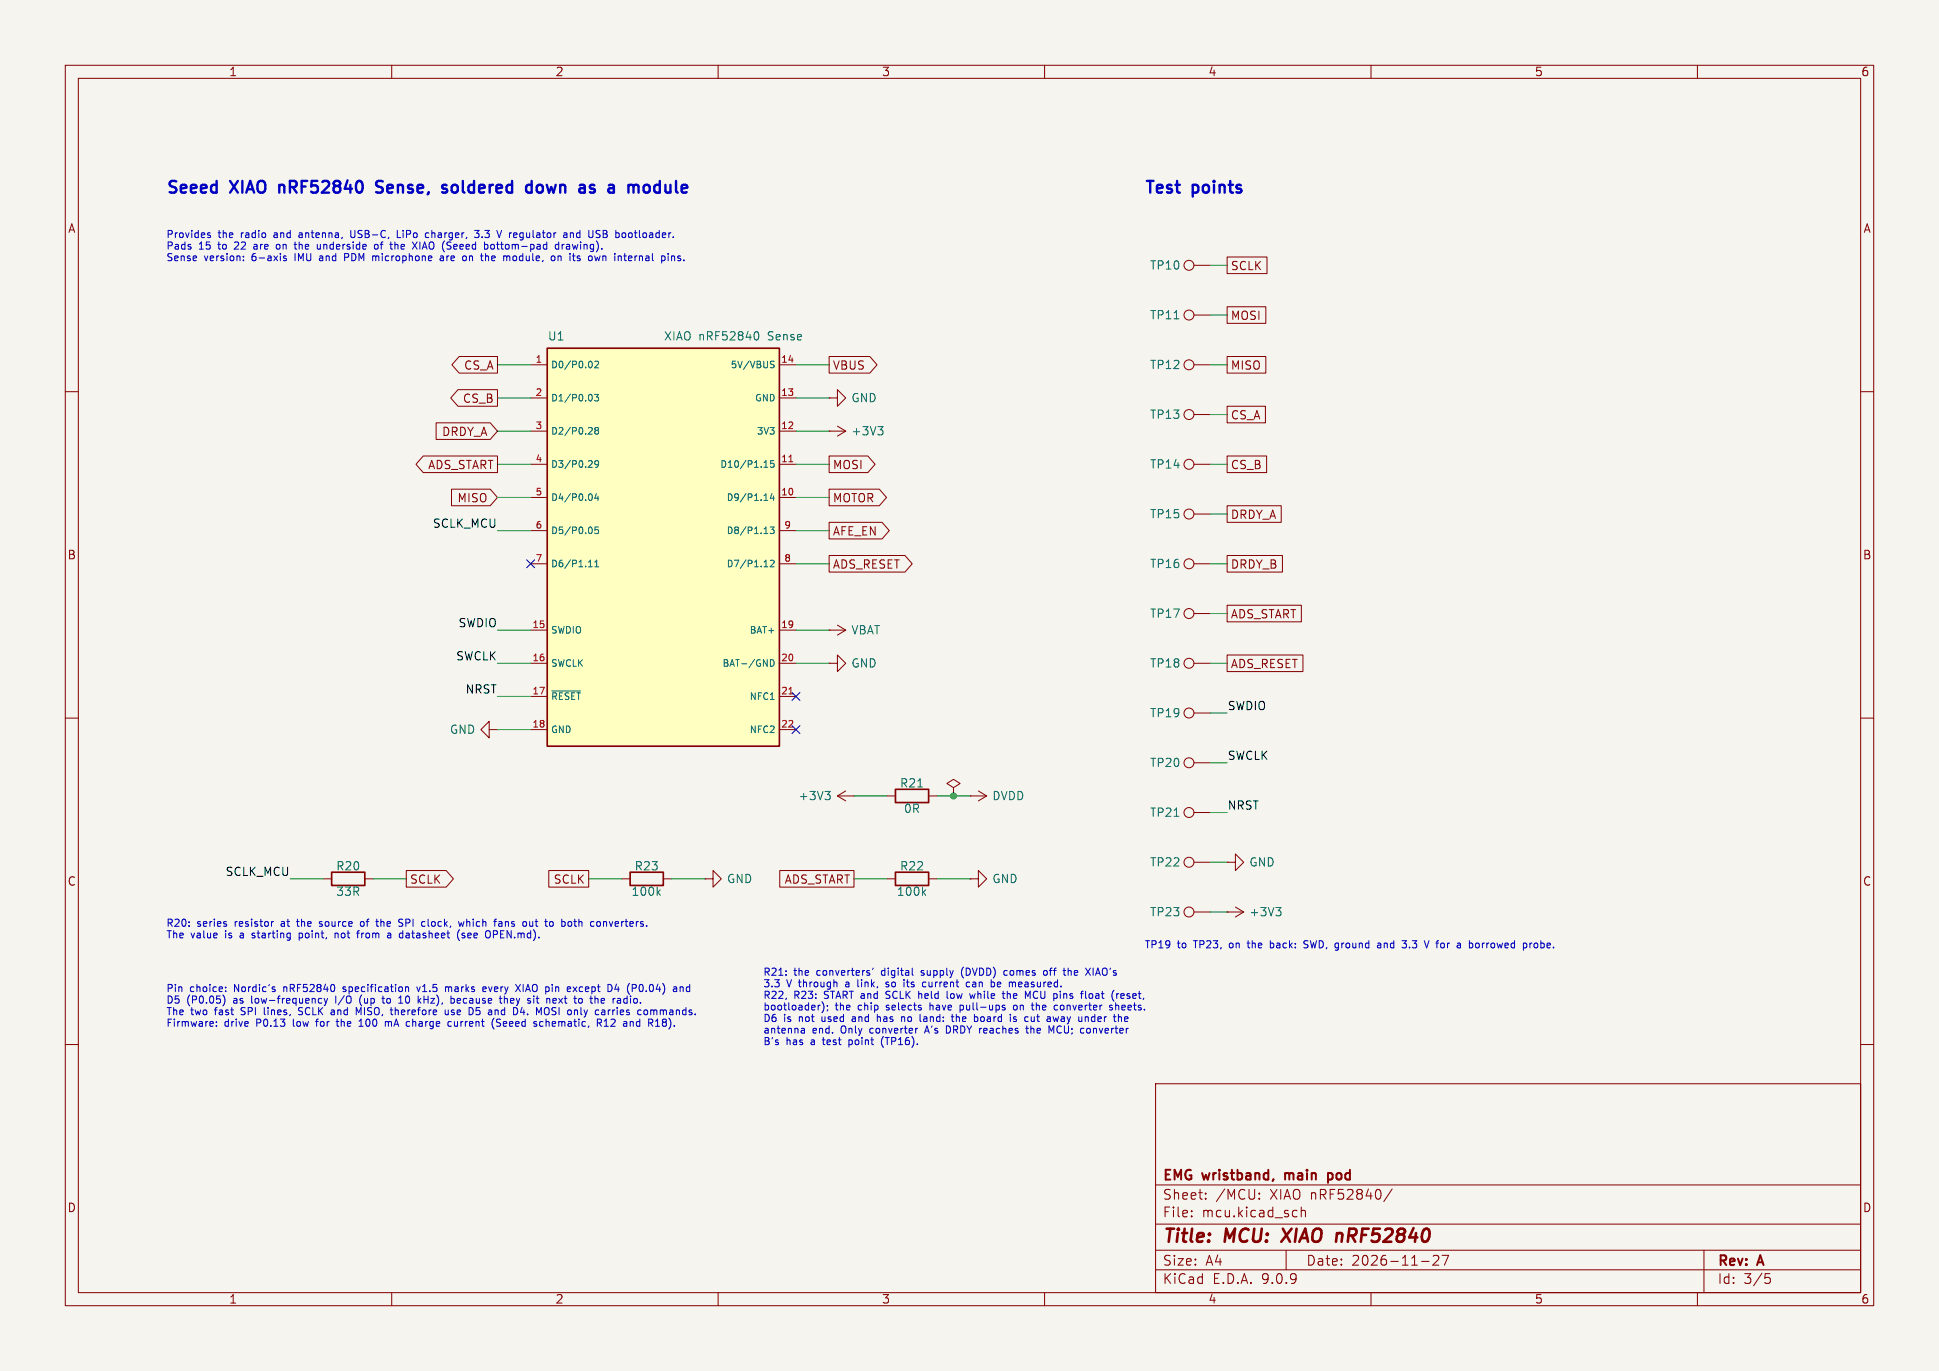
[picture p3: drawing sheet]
(kicad_sch
 (version 20250114)
 (generator "eeschema")
 (generator_version "9.0")
 (paper "A4")
 (title_block
  (title "MCU: XIAO nRF52840")
  (date "2026-11-27")
  (rev "A")
  (company "EMG wristband, main pod"))
 (lib_symbols
  (symbol "emgpod:+3V3"
   (power)
   (pin_numbers (hide yes))
   (pin_names (offset 0) (hide yes)) (exclude_from_sim no) (in_bom yes) (on_board yes)
   (property "Reference" "#PWR" (at 0 -3.81 0) (effects (font (size 1.27 1.27)) (hide yes)))
   (property "Value" "+3V3" (at 0 3.556 0) (effects (font (size 1.27 1.27))))
   (property "Footprint" "" (at 0 0 0) (effects (font (size 1.27 1.27)) (hide yes)))
   (property "Datasheet" "" (at 0 0 0) (effects (font (size 1.27 1.27)) (hide yes)))
   (property "Description" "Power symbol creates a global label with name \"+3V3\"" (at 0 0 0) (effects (font (size 1.27 1.27)) (hide yes)))
   (symbol "+3V3_0_1"
    (polyline (pts (xy -0.762 1.27) (xy 0 2.54)) (stroke (width 0) (type default)) (fill (type none)))
    (polyline (pts (xy 0 2.54) (xy 0.762 1.27)) (stroke (width 0) (type default)) (fill (type none)))
    (polyline (pts (xy 0 0) (xy 0 2.54)) (stroke (width 0) (type default)) (fill (type none))))
   (symbol "+3V3_1_1"
    (pin power_in line (at 0 0 90) (length 0) (name "~" (effects (font (size 1.27 1.27)))) (number "1" (effects (font (size 1.27 1.27))))))
   (embedded_fonts no))
  (symbol "emgpod:DVDD"
   (power)
   (pin_numbers (hide yes))
   (pin_names (offset 0) (hide yes)) (exclude_from_sim no) (in_bom yes) (on_board yes)
   (property "Reference" "#PWR" (at 0 -3.81 0) (effects (font (size 1.27 1.27)) (hide yes)))
   (property "Value" "DVDD" (at 0 3.556 0) (effects (font (size 1.27 1.27))))
   (property "Footprint" "" (at 0 0 0) (effects (font (size 1.27 1.27)) (hide yes)))
   (property "Datasheet" "" (at 0 0 0) (effects (font (size 1.27 1.27)) (hide yes)))
   (property "Description" "Power symbol creates a global label with name \"DVDD\"" (at 0 0 0) (effects (font (size 1.27 1.27)) (hide yes)))
   (symbol "DVDD_0_1"
    (polyline (pts (xy -0.762 1.27) (xy 0 2.54)) (stroke (width 0) (type default)) (fill (type none)))
    (polyline (pts (xy 0 2.54) (xy 0.762 1.27)) (stroke (width 0) (type default)) (fill (type none)))
    (polyline (pts (xy 0 0) (xy 0 2.54)) (stroke (width 0) (type default)) (fill (type none))))
   (symbol "DVDD_1_1"
    (pin power_in line (at 0 0 90) (length 0) (name "~" (effects (font (size 1.27 1.27)))) (number "1" (effects (font (size 1.27 1.27))))))
   (embedded_fonts no))
  (symbol "emgpod:GND"
   (power)
   (pin_numbers (hide yes))
   (pin_names (offset 0) (hide yes)) (exclude_from_sim no) (in_bom yes) (on_board yes)
   (property "Reference" "#PWR" (at 0 -6.35 0) (effects (font (size 1.27 1.27)) (hide yes)))
   (property "Value" "GND" (at 0 -3.81 0) (effects (font (size 1.27 1.27))))
   (property "Footprint" "" (at 0 0 0) (effects (font (size 1.27 1.27)) (hide yes)))
   (property "Datasheet" "" (at 0 0 0) (effects (font (size 1.27 1.27)) (hide yes)))
   (property "Description" "Power symbol creates a global label with name \"GND\" , ground" (at 0 0 0) (effects (font (size 1.27 1.27)) (hide yes)))
   (symbol "GND_0_1"
    (polyline (pts (xy 0 0) (xy 0 -1.27) (xy 1.27 -1.27) (xy 0 -2.54) (xy -1.27 -1.27) (xy 0 -1.27)) (stroke (width 0) (type default)) (fill (type none))))
   (symbol "GND_1_1"
    (pin power_in line (at 0 0 270) (length 0) (name "~" (effects (font (size 1.27 1.27)))) (number "1" (effects (font (size 1.27 1.27))))))
   (embedded_fonts no))
  (symbol "emgpod:PWR_FLAG"
   (power)
   (pin_numbers (hide yes))
   (pin_names (offset 0) (hide yes)) (exclude_from_sim no) (in_bom yes) (on_board yes)
   (property "Reference" "#FLG" (at 0 1.905 0) (effects (font (size 1.27 1.27)) (hide yes)))
   (property "Value" "PWR_FLAG" (at 0 3.81 0) (effects (font (size 1.27 1.27))))
   (property "Footprint" "" (at 0 0 0) (effects (font (size 1.27 1.27)) (hide yes)))
   (property "Datasheet" "~" (at 0 0 0) (effects (font (size 1.27 1.27)) (hide yes)))
   (property "Description" "Special symbol for telling ERC where power comes from" (at 0 0 0) (effects (font (size 1.27 1.27)) (hide yes)))
   (symbol "PWR_FLAG_0_0"
    (pin power_out line (at 0 0 90) (length 0) (name "~" (effects (font (size 1.27 1.27)))) (number "1" (effects (font (size 1.27 1.27))))))
   (symbol "PWR_FLAG_0_1"
    (polyline (pts (xy 0 0) (xy 0 1.27) (xy -1.016 1.905) (xy 0 2.54) (xy 1.016 1.905) (xy 0 1.27)) (stroke (width 0) (type default)) (fill (type none))))
   (embedded_fonts no))
  (symbol "emgpod:R"
   (pin_numbers (hide yes))
   (pin_names (offset 0)) (exclude_from_sim no) (in_bom yes) (on_board yes)
   (property "Reference" "R" (at 2.032 0 90) (effects (font (size 1.27 1.27))))
   (property "Value" "R" (at 0 0 90) (effects (font (size 1.27 1.27))))
   (property "Footprint" "" (at -1.778 0 90) (effects (font (size 1.27 1.27)) (hide yes)))
   (property "Datasheet" "~" (at 0 0 0) (effects (font (size 1.27 1.27)) (hide yes)))
   (property "Description" "Resistor" (at 0 0 0) (effects (font (size 1.27 1.27)) (hide yes)))
   (symbol "R_0_1"
    (rectangle (start -1.016 -2.54) (end 1.016 2.54) (stroke (width 0.254) (type default)) (fill (type none))))
   (symbol "R_1_1"
    (pin passive line (at 0 3.81 270) (length 1.27) (name "~" (effects (font (size 1.27 1.27)))) (number "1" (effects (font (size 1.27 1.27)))))
    (pin passive line (at 0 -3.81 90) (length 1.27) (name "~" (effects (font (size 1.27 1.27)))) (number "2" (effects (font (size 1.27 1.27))))))
   (embedded_fonts no))
  (symbol "emgpod:TestPoint"
   (pin_numbers (hide yes))
   (pin_names (offset 0.762) (hide yes)) (exclude_from_sim no) (in_bom yes) (on_board yes)
   (property "Reference" "TP" (at 0 6.858 0) (effects (font (size 1.27 1.27))))
   (property "Value" "TestPoint" (at 0 5.08 0) (effects (font (size 1.27 1.27))))
   (property "Footprint" "" (at 5.08 0 0) (effects (font (size 1.27 1.27)) (hide yes)))
   (property "Datasheet" "~" (at 5.08 0 0) (effects (font (size 1.27 1.27)) (hide yes)))
   (property "Description" "test point" (at 0 0 0) (effects (font (size 1.27 1.27)) (hide yes)))
   (symbol "TestPoint_0_1"
    (circle (center 0 3.302) (radius 0.762) (stroke (width 0) (type default)) (fill (type none))))
   (symbol "TestPoint_1_1"
    (pin passive line (at 0 0 90) (length 2.54) (name "1" (effects (font (size 1.27 1.27)))) (number "1" (effects (font (size 1.27 1.27))))))
   (embedded_fonts no))
  (symbol "emgpod:VBAT"
   (power)
   (pin_numbers (hide yes))
   (pin_names (offset 0) (hide yes)) (exclude_from_sim no) (in_bom yes) (on_board yes)
   (property "Reference" "#PWR" (at 0 -3.81 0) (effects (font (size 1.27 1.27)) (hide yes)))
   (property "Value" "VBAT" (at 0 3.556 0) (effects (font (size 1.27 1.27))))
   (property "Footprint" "" (at 0 0 0) (effects (font (size 1.27 1.27)) (hide yes)))
   (property "Datasheet" "" (at 0 0 0) (effects (font (size 1.27 1.27)) (hide yes)))
   (property "Description" "Power symbol creates a global label with name \"VBAT\"" (at 0 0 0) (effects (font (size 1.27 1.27)) (hide yes)))
   (symbol "VBAT_0_1"
    (polyline (pts (xy -0.762 1.27) (xy 0 2.54)) (stroke (width 0) (type default)) (fill (type none)))
    (polyline (pts (xy 0 2.54) (xy 0.762 1.27)) (stroke (width 0) (type default)) (fill (type none)))
    (polyline (pts (xy 0 0) (xy 0 2.54)) (stroke (width 0) (type default)) (fill (type none))))
   (symbol "VBAT_1_1"
    (pin power_in line (at 0 0 90) (length 0) (name "~" (effects (font (size 1.27 1.27)))) (number "1" (effects (font (size 1.27 1.27))))))
   (embedded_fonts no))
  (symbol "emgpod:XIAO_nRF52840_SMD" (exclude_from_sim no) (in_bom yes) (on_board yes)
   (property "Reference" "U" (at -17.78 31.75 0) (effects (font (size 1.27 1.27)) (justify left bottom)))
   (property "Value" "XIAO_nRF52840_SMD" (at -17.78 -31.75 0) (effects (font (size 1.27 1.27)) (justify left top)))
   (property "Footprint" "emgpod:XIAO-nRF52840-SMD-pod" (at 0 0 0) (effects (font (size 1.27 1.27)) (hide yes)))
   (property "Datasheet" "https://wiki.seeedstudio.com/XIAO_BLE/" (at 0 0 0) (effects (font (size 1.27 1.27)) (hide yes)))
   (property "Description" "Seeed XIAO nRF52840 soldered down as a module; pads 15-22 are on its underside." (at 0 0 0) (effects (font (size 1.27 1.27)) (hide yes)))
   (symbol "XIAO_nRF52840_SMD_0_1"
    (rectangle (start -17.78 30.48) (end 17.78 -30.48) (stroke (width 0.254) (type default)) (fill (type background))))
   (symbol "XIAO_nRF52840_SMD_1_1"
    (pin bidirectional line (at -20.32 27.94 0) (length 2.54) (name "D0/P0.02" (effects (font (size 1.016 1.016)))) (number "1" (effects (font (size 1.016 1.016)))))
    (pin bidirectional line (at -20.32 22.86 0) (length 2.54) (name "D1/P0.03" (effects (font (size 1.016 1.016)))) (number "2" (effects (font (size 1.016 1.016)))))
    (pin bidirectional line (at -20.32 17.78 0) (length 2.54) (name "D2/P0.28" (effects (font (size 1.016 1.016)))) (number "3" (effects (font (size 1.016 1.016)))))
    (pin bidirectional line (at -20.32 12.7 0) (length 2.54) (name "D3/P0.29" (effects (font (size 1.016 1.016)))) (number "4" (effects (font (size 1.016 1.016)))))
    (pin bidirectional line (at -20.32 7.62 0) (length 2.54) (name "D4/P0.04" (effects (font (size 1.016 1.016)))) (number "5" (effects (font (size 1.016 1.016)))))
    (pin bidirectional line (at -20.32 2.54 0) (length 2.54) (name "D5/P0.05" (effects (font (size 1.016 1.016)))) (number "6" (effects (font (size 1.016 1.016)))))
    (pin bidirectional line (at -20.32 -2.54 0) (length 2.54) (name "D6/P1.11" (effects (font (size 1.016 1.016)))) (number "7" (effects (font (size 1.016 1.016)))))
    (pin passive line (at -20.32 -12.7 0) (length 2.54) (name "SWDIO" (effects (font (size 1.016 1.016)))) (number "15" (effects (font (size 1.016 1.016)))))
    (pin passive line (at -20.32 -17.78 0) (length 2.54) (name "SWCLK" (effects (font (size 1.016 1.016)))) (number "16" (effects (font (size 1.016 1.016)))))
    (pin passive line (at -20.32 -22.86 0) (length 2.54) (name "~{RESET}" (effects (font (size 1.016 1.016)))) (number "17" (effects (font (size 1.016 1.016)))))
    (pin passive line (at -20.32 -27.94 0) (length 2.54) (name "GND" (effects (font (size 1.016 1.016)))) (number "18" (effects (font (size 1.016 1.016)))))
    (pin passive line (at 20.32 27.94 180) (length 2.54) (name "5V/VBUS" (effects (font (size 1.016 1.016)))) (number "14" (effects (font (size 1.016 1.016)))))
    (pin power_in line (at 20.32 22.86 180) (length 2.54) (name "GND" (effects (font (size 1.016 1.016)))) (number "13" (effects (font (size 1.016 1.016)))))
    (pin power_out line (at 20.32 17.78 180) (length 2.54) (name "3V3" (effects (font (size 1.016 1.016)))) (number "12" (effects (font (size 1.016 1.016)))))
    (pin bidirectional line (at 20.32 12.7 180) (length 2.54) (name "D10/P1.15" (effects (font (size 1.016 1.016)))) (number "11" (effects (font (size 1.016 1.016)))))
    (pin bidirectional line (at 20.32 7.62 180) (length 2.54) (name "D9/P1.14" (effects (font (size 1.016 1.016)))) (number "10" (effects (font (size 1.016 1.016)))))
    (pin bidirectional line (at 20.32 2.54 180) (length 2.54) (name "D8/P1.13" (effects (font (size 1.016 1.016)))) (number "9" (effects (font (size 1.016 1.016)))))
    (pin bidirectional line (at 20.32 -2.54 180) (length 2.54) (name "D7/P1.12" (effects (font (size 1.016 1.016)))) (number "8" (effects (font (size 1.016 1.016)))))
    (pin passive line (at 20.32 -12.7 180) (length 2.54) (name "BAT+" (effects (font (size 1.016 1.016)))) (number "19" (effects (font (size 1.016 1.016)))))
    (pin passive line (at 20.32 -17.78 180) (length 2.54) (name "BAT-/GND" (effects (font (size 1.016 1.016)))) (number "20" (effects (font (size 1.016 1.016)))))
    (pin passive line (at 20.32 -22.86 180) (length 2.54) (name "NFC1" (effects (font (size 1.016 1.016)))) (number "21" (effects (font (size 1.016 1.016)))))
    (pin passive line (at 20.32 -27.94 180) (length 2.54) (name "NFC2" (effects (font (size 1.016 1.016)))) (number "22" (effects (font (size 1.016 1.016))))))
   (embedded_fonts no)))
 (junction
  (at 146.05 121.92)
  (diameter 0)
  (color 0 0 0 0))
 (wire
  (pts (xy 44.45 134.62) (xy 49.53 134.62))
  (stroke (width 0) (type default)))
 (wire
  (pts (xy 57.15 134.62) (xy 62.23 134.62))
  (stroke (width 0) (type default)))
 (wire
  (pts (xy 76.2 55.88) (xy 81.28 55.88))
  (stroke (width 0) (type default)))
 (wire
  (pts (xy 76.2 60.96) (xy 81.28 60.96))
  (stroke (width 0) (type default)))
 (wire
  (pts (xy 76.2 66.04) (xy 81.28 66.04))
  (stroke (width 0) (type default)))
 (wire
  (pts (xy 76.2 71.12) (xy 81.28 71.12))
  (stroke (width 0) (type default)))
 (wire
  (pts (xy 76.2 76.2) (xy 81.28 76.2))
  (stroke (width 0) (type default)))
 (wire
  (pts (xy 76.2 81.28) (xy 81.28 81.28))
  (stroke (width 0) (type default)))
 (wire
  (pts (xy 76.2 96.52) (xy 81.28 96.52))
  (stroke (width 0) (type default)))
 (wire
  (pts (xy 76.2 101.6) (xy 81.28 101.6))
  (stroke (width 0) (type default)))
 (wire
  (pts (xy 76.2 106.68) (xy 81.28 106.68))
  (stroke (width 0) (type default)))
 (wire
  (pts (xy 76.2 111.76) (xy 81.28 111.76))
  (stroke (width 0) (type default)))
 (wire
  (pts (xy 90.17 134.62) (xy 95.25 134.62))
  (stroke (width 0) (type default)))
 (wire
  (pts (xy 102.87 134.62) (xy 107.95 134.62))
  (stroke (width 0) (type default)))
 (wire
  (pts (xy 121.92 55.88) (xy 127 55.88))
  (stroke (width 0) (type default)))
 (wire
  (pts (xy 121.92 60.96) (xy 127 60.96))
  (stroke (width 0) (type default)))
 (wire
  (pts (xy 121.92 66.04) (xy 127 66.04))
  (stroke (width 0) (type default)))
 (wire
  (pts (xy 121.92 71.12) (xy 127 71.12))
  (stroke (width 0) (type default)))
 (wire
  (pts (xy 121.92 76.2) (xy 127 76.2))
  (stroke (width 0) (type default)))
 (wire
  (pts (xy 121.92 81.28) (xy 127 81.28))
  (stroke (width 0) (type default)))
 (wire
  (pts (xy 121.92 86.36) (xy 127 86.36))
  (stroke (width 0) (type default)))
 (wire
  (pts (xy 121.92 96.52) (xy 127 96.52))
  (stroke (width 0) (type default)))
 (wire
  (pts (xy 121.92 101.6) (xy 127 101.6))
  (stroke (width 0) (type default)))
 (wire
  (pts (xy 130.81 121.92) (xy 135.89 121.92))
  (stroke (width 0) (type default)))
 (wire
  (pts (xy 130.81 134.62) (xy 135.89 134.62))
  (stroke (width 0) (type default)))
 (wire
  (pts (xy 143.51 121.92) (xy 146.05 121.92))
  (stroke (width 0) (type default)))
 (wire
  (pts (xy 143.51 134.62) (xy 148.59 134.62))
  (stroke (width 0) (type default)))
 (wire
  (pts (xy 146.05 121.92) (xy 148.59 121.92))
  (stroke (width 0) (type default)))
 (wire
  (pts (xy 185.42 40.64) (xy 187.96 40.64))
  (stroke (width 0) (type default)))
 (wire
  (pts (xy 185.42 48.26) (xy 187.96 48.26))
  (stroke (width 0) (type default)))
 (wire
  (pts (xy 185.42 55.88) (xy 187.96 55.88))
  (stroke (width 0) (type default)))
 (wire
  (pts (xy 185.42 63.5) (xy 187.96 63.5))
  (stroke (width 0) (type default)))
 (wire
  (pts (xy 185.42 71.12) (xy 187.96 71.12))
  (stroke (width 0) (type default)))
 (wire
  (pts (xy 185.42 78.74) (xy 187.96 78.74))
  (stroke (width 0) (type default)))
 (wire
  (pts (xy 185.42 86.36) (xy 187.96 86.36))
  (stroke (width 0) (type default)))
 (wire
  (pts (xy 185.42 93.98) (xy 187.96 93.98))
  (stroke (width 0) (type default)))
 (wire
  (pts (xy 185.42 101.6) (xy 187.96 101.6))
  (stroke (width 0) (type default)))
 (wire
  (pts (xy 185.42 109.22) (xy 187.96 109.22))
  (stroke (width 0) (type default)))
 (wire
  (pts (xy 185.42 116.84) (xy 187.96 116.84))
  (stroke (width 0) (type default)))
 (wire
  (pts (xy 185.42 124.46) (xy 187.96 124.46))
  (stroke (width 0) (type default)))
 (wire
  (pts (xy 185.42 132.08) (xy 187.96 132.08))
  (stroke (width 0) (type default)))
 (wire
  (pts (xy 185.42 139.7) (xy 187.96 139.7))
  (stroke (width 0) (type default)))
 (text "Seeed XIAO nRF52840 Sense, soldered down as a module"
  (exclude_from_sim no)
  (at 25.4 30 0)
  (effects (font (size 1.8 1.8) (bold yes)) (justify left bottom)))
 (text "Provides the radio and antenna, USB-C, LiPo charger, 3.3 V regulator and USB bootloader.\nPads 15 to 22 are on the underside of the XIAO (Seeed bottom-pad drawing).\nSense version: 6-axis IMU and PDM microphone are on the module, on its own internal pins."
  (exclude_from_sim no)
  (at 25.4 35.5 0)
  (effects (font (size 1.1 1.1)) (justify left top)))
 (symbol
  (lib_id "emgpod:XIAO_nRF52840_SMD")
  (at 101.6 83.82 0)
  (unit 1)
  (exclude_from_sim no)
  (in_bom yes)
  (on_board yes)
  (dnp no)
  (property "Reference" "U1" (at 83.82 51.5 0) (effects (font (size 1.27 1.27)) (justify left)))
  (property "Value" "XIAO nRF52840 Sense" (at 101.6 51.5 0) (effects (font (size 1.27 1.27)) (justify left)))
  (property "Footprint" "emgpod:XIAO-nRF52840-SMD-pod" (at 101.6 83.82 0) (effects (font (size 1.27 1.27)) (hide yes)))
  (property "Datasheet" "" (at 101.6 83.82 0) (effects (font (size 1.27 1.27)) (hide yes)))
  (property "Description" "" (at 101.6 83.82 0) (effects (font (size 1.27 1.27)) (hide yes)))
  (property "LCSC" "C17401557" (at 101.6 83.82 0) (effects (font (size 1.27 1.27)) (hide yes)))
  (property "MPN" "Seeed 102010469" (at 101.6 83.82 0) (effects (font (size 1.27 1.27)) (hide yes)))
  (pin "1")
  (pin "2")
  (pin "3")
  (pin "4")
  (pin "5")
  (pin "6")
  (pin "7")
  (pin "15")
  (pin "16")
  (pin "17")
  (pin "18")
  (pin "14")
  (pin "13")
  (pin "12")
  (pin "11")
  (pin "10")
  (pin "9")
  (pin "8")
  (pin "19")
  (pin "20")
  (pin "21")
  (pin "22"))
 (global_label "CS_A"
  (shape output)
  (at 76.2 55.88 180)
  (effects (font (size 1.27 1.27)) (justify right))
  (property "Intersheetrefs" "${INTERSHEET_REFS}" (at 76.2 55.88 0) (effects (font (size 1.27 1.27)) (hide yes))))
 (global_label "CS_B"
  (shape output)
  (at 76.2 60.96 180)
  (effects (font (size 1.27 1.27)) (justify right))
  (property "Intersheetrefs" "${INTERSHEET_REFS}" (at 76.2 60.96 0) (effects (font (size 1.27 1.27)) (hide yes))))
 (global_label "DRDY_A"
  (shape input)
  (at 76.2 66.04 180)
  (effects (font (size 1.27 1.27)) (justify right))
  (property "Intersheetrefs" "${INTERSHEET_REFS}" (at 76.2 66.04 0) (effects (font (size 1.27 1.27)) (hide yes))))
 (global_label "ADS_START"
  (shape output)
  (at 76.2 71.12 180)
  (effects (font (size 1.27 1.27)) (justify right))
  (property "Intersheetrefs" "${INTERSHEET_REFS}" (at 76.2 71.12 0) (effects (font (size 1.27 1.27)) (hide yes))))
 (global_label "MISO"
  (shape input)
  (at 76.2 76.2 180)
  (effects (font (size 1.27 1.27)) (justify right))
  (property "Intersheetrefs" "${INTERSHEET_REFS}" (at 76.2 76.2 0) (effects (font (size 1.27 1.27)) (hide yes))))
 (label "SCLK_MCU"
  (at 76.2 81.28 180)
  (effects (font (size 1.27 1.27)) (justify right bottom)))
 (no_connect (at 81.28 86.36))
 (global_label "ADS_RESET"
  (shape output)
  (at 127 86.36 0)
  (effects (font (size 1.27 1.27)) (justify left))
  (property "Intersheetrefs" "${INTERSHEET_REFS}" (at 127 86.36 0) (effects (font (size 1.27 1.27)) (hide yes))))
 (global_label "AFE_EN"
  (shape output)
  (at 127 81.28 0)
  (effects (font (size 1.27 1.27)) (justify left))
  (property "Intersheetrefs" "${INTERSHEET_REFS}" (at 127 81.28 0) (effects (font (size 1.27 1.27)) (hide yes))))
 (global_label "MOTOR"
  (shape output)
  (at 127 76.2 0)
  (effects (font (size 1.27 1.27)) (justify left))
  (property "Intersheetrefs" "${INTERSHEET_REFS}" (at 127 76.2 0) (effects (font (size 1.27 1.27)) (hide yes))))
 (global_label "MOSI"
  (shape output)
  (at 127 71.12 0)
  (effects (font (size 1.27 1.27)) (justify left))
  (property "Intersheetrefs" "${INTERSHEET_REFS}" (at 127 71.12 0) (effects (font (size 1.27 1.27)) (hide yes))))
 (symbol
  (lib_id "emgpod:+3V3")
  (at 127 66.04 270)
  (unit 1)
  (exclude_from_sim no)
  (in_bom no)
  (on_board yes)
  (dnp no)
  (property "Reference" "#PWR0301" (at 127 66.04 90) (effects (font (size 1.27 1.27)) (hide yes)))
  (property "Value" "+3V3" (at 130.3 66.04 90) (effects (font (size 1.27 1.27)) (justify left)))
  (property "Footprint" "" (at 127 66.04 0) (effects (font (size 1.27 1.27)) (hide yes)))
  (property "Datasheet" "" (at 127 66.04 0) (effects (font (size 1.27 1.27)) (hide yes)))
  (property "Description" "" (at 127 66.04 0) (effects (font (size 1.27 1.27)) (hide yes)))
  (pin "1"))
 (symbol
  (lib_id "emgpod:GND")
  (at 127 60.96 90)
  (unit 1)
  (exclude_from_sim no)
  (in_bom no)
  (on_board yes)
  (dnp no)
  (property "Reference" "#PWR0302" (at 127 60.96 90) (effects (font (size 1.27 1.27)) (hide yes)))
  (property "Value" "GND" (at 130.3 60.96 90) (effects (font (size 1.27 1.27)) (justify right)))
  (property "Footprint" "" (at 127 60.96 0) (effects (font (size 1.27 1.27)) (hide yes)))
  (property "Datasheet" "" (at 127 60.96 0) (effects (font (size 1.27 1.27)) (hide yes)))
  (property "Description" "" (at 127 60.96 0) (effects (font (size 1.27 1.27)) (hide yes)))
  (pin "1"))
 (global_label "VBUS"
  (shape output)
  (at 127 55.88 0)
  (effects (font (size 1.27 1.27)) (justify left))
  (property "Intersheetrefs" "${INTERSHEET_REFS}" (at 127 55.88 0) (effects (font (size 1.27 1.27)) (hide yes))))
 (label "SWDIO"
  (at 76.2 96.52 180)
  (effects (font (size 1.27 1.27)) (justify right bottom)))
 (label "SWCLK"
  (at 76.2 101.6 180)
  (effects (font (size 1.27 1.27)) (justify right bottom)))
 (label "NRST"
  (at 76.2 106.68 180)
  (effects (font (size 1.27 1.27)) (justify right bottom)))
 (symbol
  (lib_id "emgpod:GND")
  (at 76.2 111.76 270)
  (unit 1)
  (exclude_from_sim no)
  (in_bom no)
  (on_board yes)
  (dnp no)
  (property "Reference" "#PWR0303" (at 76.2 111.76 90) (effects (font (size 1.27 1.27)) (hide yes)))
  (property "Value" "GND" (at 72.9 111.76 90) (effects (font (size 1.27 1.27)) (justify right)))
  (property "Footprint" "" (at 76.2 111.76 0) (effects (font (size 1.27 1.27)) (hide yes)))
  (property "Datasheet" "" (at 76.2 111.76 0) (effects (font (size 1.27 1.27)) (hide yes)))
  (property "Description" "" (at 76.2 111.76 0) (effects (font (size 1.27 1.27)) (hide yes)))
  (pin "1"))
 (symbol
  (lib_id "emgpod:VBAT")
  (at 127 96.52 270)
  (unit 1)
  (exclude_from_sim no)
  (in_bom no)
  (on_board yes)
  (dnp no)
  (property "Reference" "#PWR0304" (at 127 96.52 90) (effects (font (size 1.27 1.27)) (hide yes)))
  (property "Value" "VBAT" (at 130.3 96.52 90) (effects (font (size 1.27 1.27)) (justify left)))
  (property "Footprint" "" (at 127 96.52 0) (effects (font (size 1.27 1.27)) (hide yes)))
  (property "Datasheet" "" (at 127 96.52 0) (effects (font (size 1.27 1.27)) (hide yes)))
  (property "Description" "" (at 127 96.52 0) (effects (font (size 1.27 1.27)) (hide yes)))
  (pin "1"))
 (symbol
  (lib_id "emgpod:GND")
  (at 127 101.6 90)
  (unit 1)
  (exclude_from_sim no)
  (in_bom no)
  (on_board yes)
  (dnp no)
  (property "Reference" "#PWR0305" (at 127 101.6 90) (effects (font (size 1.27 1.27)) (hide yes)))
  (property "Value" "GND" (at 130.3 101.6 90) (effects (font (size 1.27 1.27)) (justify right)))
  (property "Footprint" "" (at 127 101.6 0) (effects (font (size 1.27 1.27)) (hide yes)))
  (property "Datasheet" "" (at 127 101.6 0) (effects (font (size 1.27 1.27)) (hide yes)))
  (property "Description" "" (at 127 101.6 0) (effects (font (size 1.27 1.27)) (hide yes)))
  (pin "1"))
 (no_connect (at 121.92 106.68))
 (no_connect (at 121.92 111.76))
 (symbol
  (lib_id "emgpod:R")
  (at 53.34 134.62 90)
  (unit 1)
  (exclude_from_sim no)
  (in_bom yes)
  (on_board yes)
  (dnp no)
  (property "Reference" "R20" (at 53.34 132.67 90) (effects (font (size 1.27 1.27))))
  (property "Value" "33R" (at 53.34 136.57 90) (effects (font (size 1.27 1.27))))
  (property "Footprint" "Resistor_SMD:R_0402_1005Metric" (at 53.34 134.62 0) (effects (font (size 1.27 1.27)) (hide yes)))
  (property "Datasheet" "" (at 53.34 134.62 0) (effects (font (size 1.27 1.27)) (hide yes)))
  (property "Description" "" (at 53.34 134.62 0) (effects (font (size 1.27 1.27)) (hide yes)))
  (property "LCSC" "C25105" (at 53.34 134.62 0) (effects (font (size 1.27 1.27)) (hide yes)))
  (property "MPN" "0402WGF330JTCE" (at 53.34 134.62 0) (effects (font (size 1.27 1.27)) (hide yes)))
  (pin "1")
  (pin "2"))
 (label "SCLK_MCU"
  (at 44.45 134.62 180)
  (effects (font (size 1.27 1.27)) (justify right bottom)))
 (global_label "SCLK"
  (shape output)
  (at 62.23 134.62 0)
  (effects (font (size 1.27 1.27)) (justify left))
  (property "Intersheetrefs" "${INTERSHEET_REFS}" (at 62.23 134.62 0) (effects (font (size 1.27 1.27)) (hide yes))))
 (text "R20: series resistor at the source of the SPI clock, which fans out to both converters.\nThe value is a starting point, not from a datasheet (see OPEN.md)."
  (exclude_from_sim no)
  (at 25.4 141 0)
  (effects (font (size 1.1 1.1)) (justify left top)))
 (symbol
  (lib_id "emgpod:R")
  (at 99.06 134.62 90)
  (unit 1)
  (exclude_from_sim no)
  (in_bom yes)
  (on_board yes)
  (dnp no)
  (property "Reference" "R23" (at 99.06 132.67 90) (effects (font (size 1.27 1.27))))
  (property "Value" "100k" (at 99.06 136.57 90) (effects (font (size 1.27 1.27))))
  (property "Footprint" "Resistor_SMD:R_0402_1005Metric" (at 99.06 134.62 0) (effects (font (size 1.27 1.27)) (hide yes)))
  (property "Datasheet" "" (at 99.06 134.62 0) (effects (font (size 1.27 1.27)) (hide yes)))
  (property "Description" "" (at 99.06 134.62 0) (effects (font (size 1.27 1.27)) (hide yes)))
  (property "LCSC" "C25741" (at 99.06 134.62 0) (effects (font (size 1.27 1.27)) (hide yes)))
  (property "MPN" "0402WGF1003TCE" (at 99.06 134.62 0) (effects (font (size 1.27 1.27)) (hide yes)))
  (pin "1")
  (pin "2"))
 (global_label "SCLK"
  (shape passive)
  (at 90.17 134.62 180)
  (effects (font (size 1.27 1.27)) (justify right))
  (property "Intersheetrefs" "${INTERSHEET_REFS}" (at 90.17 134.62 0) (effects (font (size 1.27 1.27)) (hide yes))))
 (symbol
  (lib_id "emgpod:GND")
  (at 107.95 134.62 90)
  (unit 1)
  (exclude_from_sim no)
  (in_bom no)
  (on_board yes)
  (dnp no)
  (property "Reference" "#PWR0306" (at 107.95 134.62 90) (effects (font (size 1.27 1.27)) (hide yes)))
  (property "Value" "GND" (at 111.25 134.62 90) (effects (font (size 1.27 1.27)) (justify right)))
  (property "Footprint" "" (at 107.95 134.62 0) (effects (font (size 1.27 1.27)) (hide yes)))
  (property "Datasheet" "" (at 107.95 134.62 0) (effects (font (size 1.27 1.27)) (hide yes)))
  (property "Description" "" (at 107.95 134.62 0) (effects (font (size 1.27 1.27)) (hide yes)))
  (pin "1"))
 (symbol
  (lib_id "emgpod:R")
  (at 139.7 134.62 90)
  (unit 1)
  (exclude_from_sim no)
  (in_bom yes)
  (on_board yes)
  (dnp no)
  (property "Reference" "R22" (at 139.7 132.67 90) (effects (font (size 1.27 1.27))))
  (property "Value" "100k" (at 139.7 136.57 90) (effects (font (size 1.27 1.27))))
  (property "Footprint" "Resistor_SMD:R_0402_1005Metric" (at 139.7 134.62 0) (effects (font (size 1.27 1.27)) (hide yes)))
  (property "Datasheet" "" (at 139.7 134.62 0) (effects (font (size 1.27 1.27)) (hide yes)))
  (property "Description" "" (at 139.7 134.62 0) (effects (font (size 1.27 1.27)) (hide yes)))
  (property "LCSC" "C25741" (at 139.7 134.62 0) (effects (font (size 1.27 1.27)) (hide yes)))
  (property "MPN" "0402WGF1003TCE" (at 139.7 134.62 0) (effects (font (size 1.27 1.27)) (hide yes)))
  (pin "1")
  (pin "2"))
 (global_label "ADS_START"
  (shape passive)
  (at 130.81 134.62 180)
  (effects (font (size 1.27 1.27)) (justify right))
  (property "Intersheetrefs" "${INTERSHEET_REFS}" (at 130.81 134.62 0) (effects (font (size 1.27 1.27)) (hide yes))))
 (symbol
  (lib_id "emgpod:GND")
  (at 148.59 134.62 90)
  (unit 1)
  (exclude_from_sim no)
  (in_bom no)
  (on_board yes)
  (dnp no)
  (property "Reference" "#PWR0307" (at 148.59 134.62 90) (effects (font (size 1.27 1.27)) (hide yes)))
  (property "Value" "GND" (at 151.89 134.62 90) (effects (font (size 1.27 1.27)) (justify right)))
  (property "Footprint" "" (at 148.59 134.62 0) (effects (font (size 1.27 1.27)) (hide yes)))
  (property "Datasheet" "" (at 148.59 134.62 0) (effects (font (size 1.27 1.27)) (hide yes)))
  (property "Description" "" (at 148.59 134.62 0) (effects (font (size 1.27 1.27)) (hide yes)))
  (pin "1"))
 (symbol
  (lib_id "emgpod:R")
  (at 139.7 121.92 90)
  (unit 1)
  (exclude_from_sim no)
  (in_bom yes)
  (on_board yes)
  (dnp no)
  (property "Reference" "R21" (at 139.7 119.97 90) (effects (font (size 1.27 1.27))))
  (property "Value" "0R" (at 139.7 123.87 90) (effects (font (size 1.27 1.27))))
  (property "Footprint" "Resistor_SMD:R_0402_1005Metric" (at 139.7 121.92 0) (effects (font (size 1.27 1.27)) (hide yes)))
  (property "Datasheet" "" (at 139.7 121.92 0) (effects (font (size 1.27 1.27)) (hide yes)))
  (property "Description" "" (at 139.7 121.92 0) (effects (font (size 1.27 1.27)) (hide yes)))
  (property "LCSC" "C17168" (at 139.7 121.92 0) (effects (font (size 1.27 1.27)) (hide yes)))
  (property "MPN" "0402WGF0000TCE" (at 139.7 121.92 0) (effects (font (size 1.27 1.27)) (hide yes)))
  (pin "1")
  (pin "2"))
 (symbol
  (lib_id "emgpod:+3V3")
  (at 130.81 121.92 90)
  (unit 1)
  (exclude_from_sim no)
  (in_bom no)
  (on_board yes)
  (dnp no)
  (property "Reference" "#PWR0308" (at 130.81 121.92 90) (effects (font (size 1.27 1.27)) (hide yes)))
  (property "Value" "+3V3" (at 127.51 121.92 90) (effects (font (size 1.27 1.27)) (justify left)))
  (property "Footprint" "" (at 130.81 121.92 0) (effects (font (size 1.27 1.27)) (hide yes)))
  (property "Datasheet" "" (at 130.81 121.92 0) (effects (font (size 1.27 1.27)) (hide yes)))
  (property "Description" "" (at 130.81 121.92 0) (effects (font (size 1.27 1.27)) (hide yes)))
  (pin "1"))
 (symbol
  (lib_id "emgpod:DVDD")
  (at 148.59 121.92 270)
  (unit 1)
  (exclude_from_sim no)
  (in_bom no)
  (on_board yes)
  (dnp no)
  (property "Reference" "#PWR0309" (at 148.59 121.92 90) (effects (font (size 1.27 1.27)) (hide yes)))
  (property "Value" "DVDD" (at 151.89 121.92 90) (effects (font (size 1.27 1.27)) (justify left)))
  (property "Footprint" "" (at 148.59 121.92 0) (effects (font (size 1.27 1.27)) (hide yes)))
  (property "Datasheet" "" (at 148.59 121.92 0) (effects (font (size 1.27 1.27)) (hide yes)))
  (property "Description" "" (at 148.59 121.92 0) (effects (font (size 1.27 1.27)) (hide yes)))
  (pin "1"))
 (symbol
  (lib_id "emgpod:PWR_FLAG")
  (at 146.05 121.92 0)
  (unit 1)
  (exclude_from_sim no)
  (in_bom no)
  (on_board yes)
  (dnp no)
  (property "Reference" "#FLG0310" (at 146.05 121.92 0) (effects (font (size 1.27 1.27)) (hide yes)))
  (property "Value" "PWR_FLAG" (at 146.05 118.32 0) (effects (font (size 1.27 1.27)) (hide yes)))
  (property "Footprint" "" (at 146.05 121.92 0) (effects (font (size 1.27 1.27)) (hide yes)))
  (property "Datasheet" "" (at 146.05 121.92 0) (effects (font (size 1.27 1.27)) (hide yes)))
  (property "Description" "" (at 146.05 121.92 0) (effects (font (size 1.27 1.27)) (hide yes)))
  (pin "1"))
 (text "R21: the converters' digital supply (DVDD) comes off the XIAO's\n3.3 V through a link, so its current can be measured.\nR22, R23: START and SCLK held low while the MCU pins float (reset,\nbootloader); the chip selects have pull-ups on the converter sheets.\nD6 is not used and has no land: the board is cut away under the\nantenna end. Only converter A's DRDY reaches the MCU; converter\nB's has a test point (TP16)."
  (exclude_from_sim no)
  (at 116.84 148.5 0)
  (effects (font (size 1.1 1.1)) (justify left top)))
 (text "Pin choice: Nordic's nRF52840 specification v1.5 marks every XIAO pin except D4 (P0.04) and\nD5 (P0.05) as low-frequency I/O (up to 10 kHz), because they sit next to the radio.\nThe two fast SPI lines, SCLK and MISO, therefore use D5 and D4. MOSI only carries commands.\nFirmware: drive P0.13 low for the 100 mA charge current (Seeed schematic, R12 and R18)."
  (exclude_from_sim no)
  (at 25.4 151 0)
  (effects (font (size 1.1 1.1)) (justify left top)))
 (text "Test points"
  (exclude_from_sim no)
  (at 175.26 30 0)
  (effects (font (size 1.8 1.8) (bold yes)) (justify left bottom)))
 (symbol
  (lib_id "emgpod:TestPoint")
  (at 185.42 40.64 90)
  (unit 1)
  (exclude_from_sim no)
  (in_bom no)
  (on_board yes)
  (dnp no)
  (property "Reference" "TP10" (at 180.92 40.64 90) (effects (font (size 1.27 1.27)) (justify left)))
  (property "Value" "TestPoint" (at 185.42 43.64 90) (effects (font (size 1.27 1.27)) (hide yes)))
  (property "Footprint" "emgpod:TestPoint_Pad_D1.0mm_bare" (at 185.42 40.64 0) (effects (font (size 1.27 1.27)) (hide yes)))
  (property "Datasheet" "" (at 185.42 40.64 0) (effects (font (size 1.27 1.27)) (hide yes)))
  (property "Description" "" (at 185.42 40.64 0) (effects (font (size 1.27 1.27)) (hide yes)))
  (pin "1"))
 (global_label "SCLK"
  (shape passive)
  (at 187.96 40.64 0)
  (effects (font (size 1.27 1.27)) (justify left))
  (property "Intersheetrefs" "${INTERSHEET_REFS}" (at 187.96 40.64 0) (effects (font (size 1.27 1.27)) (hide yes))))
 (symbol
  (lib_id "emgpod:TestPoint")
  (at 185.42 48.26 90)
  (unit 1)
  (exclude_from_sim no)
  (in_bom no)
  (on_board yes)
  (dnp no)
  (property "Reference" "TP11" (at 180.92 48.26 90) (effects (font (size 1.27 1.27)) (justify left)))
  (property "Value" "TestPoint" (at 185.42 51.26 90) (effects (font (size 1.27 1.27)) (hide yes)))
  (property "Footprint" "emgpod:TestPoint_Pad_D1.0mm_bare" (at 185.42 48.26 0) (effects (font (size 1.27 1.27)) (hide yes)))
  (property "Datasheet" "" (at 185.42 48.26 0) (effects (font (size 1.27 1.27)) (hide yes)))
  (property "Description" "" (at 185.42 48.26 0) (effects (font (size 1.27 1.27)) (hide yes)))
  (pin "1"))
 (global_label "MOSI"
  (shape passive)
  (at 187.96 48.26 0)
  (effects (font (size 1.27 1.27)) (justify left))
  (property "Intersheetrefs" "${INTERSHEET_REFS}" (at 187.96 48.26 0) (effects (font (size 1.27 1.27)) (hide yes))))
 (symbol
  (lib_id "emgpod:TestPoint")
  (at 185.42 55.88 90)
  (unit 1)
  (exclude_from_sim no)
  (in_bom no)
  (on_board yes)
  (dnp no)
  (property "Reference" "TP12" (at 180.92 55.88 90) (effects (font (size 1.27 1.27)) (justify left)))
  (property "Value" "TestPoint" (at 185.42 58.88 90) (effects (font (size 1.27 1.27)) (hide yes)))
  (property "Footprint" "emgpod:TestPoint_Pad_D1.0mm_bare" (at 185.42 55.88 0) (effects (font (size 1.27 1.27)) (hide yes)))
  (property "Datasheet" "" (at 185.42 55.88 0) (effects (font (size 1.27 1.27)) (hide yes)))
  (property "Description" "" (at 185.42 55.88 0) (effects (font (size 1.27 1.27)) (hide yes)))
  (pin "1"))
 (global_label "MISO"
  (shape passive)
  (at 187.96 55.88 0)
  (effects (font (size 1.27 1.27)) (justify left))
  (property "Intersheetrefs" "${INTERSHEET_REFS}" (at 187.96 55.88 0) (effects (font (size 1.27 1.27)) (hide yes))))
 (symbol
  (lib_id "emgpod:TestPoint")
  (at 185.42 63.5 90)
  (unit 1)
  (exclude_from_sim no)
  (in_bom no)
  (on_board yes)
  (dnp no)
  (property "Reference" "TP13" (at 180.92 63.5 90) (effects (font (size 1.27 1.27)) (justify left)))
  (property "Value" "TestPoint" (at 185.42 66.5 90) (effects (font (size 1.27 1.27)) (hide yes)))
  (property "Footprint" "emgpod:TestPoint_Pad_D1.0mm_bare" (at 185.42 63.5 0) (effects (font (size 1.27 1.27)) (hide yes)))
  (property "Datasheet" "" (at 185.42 63.5 0) (effects (font (size 1.27 1.27)) (hide yes)))
  (property "Description" "" (at 185.42 63.5 0) (effects (font (size 1.27 1.27)) (hide yes)))
  (pin "1"))
 (global_label "CS_A"
  (shape passive)
  (at 187.96 63.5 0)
  (effects (font (size 1.27 1.27)) (justify left))
  (property "Intersheetrefs" "${INTERSHEET_REFS}" (at 187.96 63.5 0) (effects (font (size 1.27 1.27)) (hide yes))))
 (symbol
  (lib_id "emgpod:TestPoint")
  (at 185.42 71.12 90)
  (unit 1)
  (exclude_from_sim no)
  (in_bom no)
  (on_board yes)
  (dnp no)
  (property "Reference" "TP14" (at 180.92 71.12 90) (effects (font (size 1.27 1.27)) (justify left)))
  (property "Value" "TestPoint" (at 185.42 74.12 90) (effects (font (size 1.27 1.27)) (hide yes)))
  (property "Footprint" "emgpod:TestPoint_Pad_D1.0mm_bare" (at 185.42 71.12 0) (effects (font (size 1.27 1.27)) (hide yes)))
  (property "Datasheet" "" (at 185.42 71.12 0) (effects (font (size 1.27 1.27)) (hide yes)))
  (property "Description" "" (at 185.42 71.12 0) (effects (font (size 1.27 1.27)) (hide yes)))
  (pin "1"))
 (global_label "CS_B"
  (shape passive)
  (at 187.96 71.12 0)
  (effects (font (size 1.27 1.27)) (justify left))
  (property "Intersheetrefs" "${INTERSHEET_REFS}" (at 187.96 71.12 0) (effects (font (size 1.27 1.27)) (hide yes))))
 (symbol
  (lib_id "emgpod:TestPoint")
  (at 185.42 78.74 90)
  (unit 1)
  (exclude_from_sim no)
  (in_bom no)
  (on_board yes)
  (dnp no)
  (property "Reference" "TP15" (at 180.92 78.74 90) (effects (font (size 1.27 1.27)) (justify left)))
  (property "Value" "TestPoint" (at 185.42 81.74 90) (effects (font (size 1.27 1.27)) (hide yes)))
  (property "Footprint" "emgpod:TestPoint_Pad_D1.0mm_bare" (at 185.42 78.74 0) (effects (font (size 1.27 1.27)) (hide yes)))
  (property "Datasheet" "" (at 185.42 78.74 0) (effects (font (size 1.27 1.27)) (hide yes)))
  (property "Description" "" (at 185.42 78.74 0) (effects (font (size 1.27 1.27)) (hide yes)))
  (pin "1"))
 (global_label "DRDY_A"
  (shape passive)
  (at 187.96 78.74 0)
  (effects (font (size 1.27 1.27)) (justify left))
  (property "Intersheetrefs" "${INTERSHEET_REFS}" (at 187.96 78.74 0) (effects (font (size 1.27 1.27)) (hide yes))))
 (symbol
  (lib_id "emgpod:TestPoint")
  (at 185.42 86.36 90)
  (unit 1)
  (exclude_from_sim no)
  (in_bom no)
  (on_board yes)
  (dnp no)
  (property "Reference" "TP16" (at 180.92 86.36 90) (effects (font (size 1.27 1.27)) (justify left)))
  (property "Value" "TestPoint" (at 185.42 89.36 90) (effects (font (size 1.27 1.27)) (hide yes)))
  (property "Footprint" "emgpod:TestPoint_Pad_D1.0mm_bare" (at 185.42 86.36 0) (effects (font (size 1.27 1.27)) (hide yes)))
  (property "Datasheet" "" (at 185.42 86.36 0) (effects (font (size 1.27 1.27)) (hide yes)))
  (property "Description" "" (at 185.42 86.36 0) (effects (font (size 1.27 1.27)) (hide yes)))
  (pin "1"))
 (global_label "DRDY_B"
  (shape passive)
  (at 187.96 86.36 0)
  (effects (font (size 1.27 1.27)) (justify left))
  (property "Intersheetrefs" "${INTERSHEET_REFS}" (at 187.96 86.36 0) (effects (font (size 1.27 1.27)) (hide yes))))
 (symbol
  (lib_id "emgpod:TestPoint")
  (at 185.42 93.98 90)
  (unit 1)
  (exclude_from_sim no)
  (in_bom no)
  (on_board yes)
  (dnp no)
  (property "Reference" "TP17" (at 180.92 93.98 90) (effects (font (size 1.27 1.27)) (justify left)))
  (property "Value" "TestPoint" (at 185.42 96.98 90) (effects (font (size 1.27 1.27)) (hide yes)))
  (property "Footprint" "emgpod:TestPoint_Pad_D1.0mm_bare" (at 185.42 93.98 0) (effects (font (size 1.27 1.27)) (hide yes)))
  (property "Datasheet" "" (at 185.42 93.98 0) (effects (font (size 1.27 1.27)) (hide yes)))
  (property "Description" "" (at 185.42 93.98 0) (effects (font (size 1.27 1.27)) (hide yes)))
  (pin "1"))
 (global_label "ADS_START"
  (shape passive)
  (at 187.96 93.98 0)
  (effects (font (size 1.27 1.27)) (justify left))
  (property "Intersheetrefs" "${INTERSHEET_REFS}" (at 187.96 93.98 0) (effects (font (size 1.27 1.27)) (hide yes))))
 (symbol
  (lib_id "emgpod:TestPoint")
  (at 185.42 101.6 90)
  (unit 1)
  (exclude_from_sim no)
  (in_bom no)
  (on_board yes)
  (dnp no)
  (property "Reference" "TP18" (at 180.92 101.6 90) (effects (font (size 1.27 1.27)) (justify left)))
  (property "Value" "TestPoint" (at 185.42 104.6 90) (effects (font (size 1.27 1.27)) (hide yes)))
  (property "Footprint" "emgpod:TestPoint_Pad_D1.0mm_bare" (at 185.42 101.6 0) (effects (font (size 1.27 1.27)) (hide yes)))
  (property "Datasheet" "" (at 185.42 101.6 0) (effects (font (size 1.27 1.27)) (hide yes)))
  (property "Description" "" (at 185.42 101.6 0) (effects (font (size 1.27 1.27)) (hide yes)))
  (pin "1"))
 (global_label "ADS_RESET"
  (shape passive)
  (at 187.96 101.6 0)
  (effects (font (size 1.27 1.27)) (justify left))
  (property "Intersheetrefs" "${INTERSHEET_REFS}" (at 187.96 101.6 0) (effects (font (size 1.27 1.27)) (hide yes))))
 (symbol
  (lib_id "emgpod:TestPoint")
  (at 185.42 109.22 90)
  (unit 1)
  (exclude_from_sim no)
  (in_bom no)
  (on_board yes)
  (dnp no)
  (property "Reference" "TP19" (at 180.92 109.22 90) (effects (font (size 1.27 1.27)) (justify left)))
  (property "Value" "TestPoint" (at 185.42 112.22 90) (effects (font (size 1.27 1.27)) (hide yes)))
  (property "Footprint" "emgpod:TestPoint_Pad_D1.0mm_bare" (at 185.42 109.22 0) (effects (font (size 1.27 1.27)) (hide yes)))
  (property "Datasheet" "" (at 185.42 109.22 0) (effects (font (size 1.27 1.27)) (hide yes)))
  (property "Description" "" (at 185.42 109.22 0) (effects (font (size 1.27 1.27)) (hide yes)))
  (pin "1"))
 (label "SWDIO"
  (at 187.96 109.22 0)
  (effects (font (size 1.27 1.27)) (justify left bottom)))
 (symbol
  (lib_id "emgpod:TestPoint")
  (at 185.42 116.84 90)
  (unit 1)
  (exclude_from_sim no)
  (in_bom no)
  (on_board yes)
  (dnp no)
  (property "Reference" "TP20" (at 180.92 116.84 90) (effects (font (size 1.27 1.27)) (justify left)))
  (property "Value" "TestPoint" (at 185.42 119.84 90) (effects (font (size 1.27 1.27)) (hide yes)))
  (property "Footprint" "emgpod:TestPoint_Pad_D1.0mm_bare" (at 185.42 116.84 0) (effects (font (size 1.27 1.27)) (hide yes)))
  (property "Datasheet" "" (at 185.42 116.84 0) (effects (font (size 1.27 1.27)) (hide yes)))
  (property "Description" "" (at 185.42 116.84 0) (effects (font (size 1.27 1.27)) (hide yes)))
  (pin "1"))
 (label "SWCLK"
  (at 187.96 116.84 0)
  (effects (font (size 1.27 1.27)) (justify left bottom)))
 (symbol
  (lib_id "emgpod:TestPoint")
  (at 185.42 124.46 90)
  (unit 1)
  (exclude_from_sim no)
  (in_bom no)
  (on_board yes)
  (dnp no)
  (property "Reference" "TP21" (at 180.92 124.46 90) (effects (font (size 1.27 1.27)) (justify left)))
  (property "Value" "TestPoint" (at 185.42 127.46 90) (effects (font (size 1.27 1.27)) (hide yes)))
  (property "Footprint" "emgpod:TestPoint_Pad_D1.0mm_bare" (at 185.42 124.46 0) (effects (font (size 1.27 1.27)) (hide yes)))
  (property "Datasheet" "" (at 185.42 124.46 0) (effects (font (size 1.27 1.27)) (hide yes)))
  (property "Description" "" (at 185.42 124.46 0) (effects (font (size 1.27 1.27)) (hide yes)))
  (pin "1"))
 (label "NRST"
  (at 187.96 124.46 0)
  (effects (font (size 1.27 1.27)) (justify left bottom)))
 (symbol
  (lib_id "emgpod:TestPoint")
  (at 185.42 132.08 90)
  (unit 1)
  (exclude_from_sim no)
  (in_bom no)
  (on_board yes)
  (dnp no)
  (property "Reference" "TP22" (at 180.92 132.08 90) (effects (font (size 1.27 1.27)) (justify left)))
  (property "Value" "TestPoint" (at 185.42 135.08 90) (effects (font (size 1.27 1.27)) (hide yes)))
  (property "Footprint" "emgpod:TestPoint_Pad_D1.0mm_bare" (at 185.42 132.08 0) (effects (font (size 1.27 1.27)) (hide yes)))
  (property "Datasheet" "" (at 185.42 132.08 0) (effects (font (size 1.27 1.27)) (hide yes)))
  (property "Description" "" (at 185.42 132.08 0) (effects (font (size 1.27 1.27)) (hide yes)))
  (pin "1"))
 (symbol
  (lib_id "emgpod:GND")
  (at 187.96 132.08 90)
  (unit 1)
  (exclude_from_sim no)
  (in_bom no)
  (on_board yes)
  (dnp no)
  (property "Reference" "#PWR0311" (at 187.96 132.08 90) (effects (font (size 1.27 1.27)) (hide yes)))
  (property "Value" "GND" (at 191.26 132.08 90) (effects (font (size 1.27 1.27)) (justify right)))
  (property "Footprint" "" (at 187.96 132.08 0) (effects (font (size 1.27 1.27)) (hide yes)))
  (property "Datasheet" "" (at 187.96 132.08 0) (effects (font (size 1.27 1.27)) (hide yes)))
  (property "Description" "" (at 187.96 132.08 0) (effects (font (size 1.27 1.27)) (hide yes)))
  (pin "1"))
 (symbol
  (lib_id "emgpod:TestPoint")
  (at 185.42 139.7 90)
  (unit 1)
  (exclude_from_sim no)
  (in_bom no)
  (on_board yes)
  (dnp no)
  (property "Reference" "TP23" (at 180.92 139.7 90) (effects (font (size 1.27 1.27)) (justify left)))
  (property "Value" "TestPoint" (at 185.42 142.7 90) (effects (font (size 1.27 1.27)) (hide yes)))
  (property "Footprint" "emgpod:TestPoint_Pad_D1.0mm_bare" (at 185.42 139.7 0) (effects (font (size 1.27 1.27)) (hide yes)))
  (property "Datasheet" "" (at 185.42 139.7 0) (effects (font (size 1.27 1.27)) (hide yes)))
  (property "Description" "" (at 185.42 139.7 0) (effects (font (size 1.27 1.27)) (hide yes)))
  (pin "1"))
 (symbol
  (lib_id "emgpod:+3V3")
  (at 187.96 139.7 270)
  (unit 1)
  (exclude_from_sim no)
  (in_bom no)
  (on_board yes)
  (dnp no)
  (property "Reference" "#PWR0312" (at 187.96 139.7 90) (effects (font (size 1.27 1.27)) (hide yes)))
  (property "Value" "+3V3" (at 191.26 139.7 90) (effects (font (size 1.27 1.27)) (justify left)))
  (property "Footprint" "" (at 187.96 139.7 0) (effects (font (size 1.27 1.27)) (hide yes)))
  (property "Datasheet" "" (at 187.96 139.7 0) (effects (font (size 1.27 1.27)) (hide yes)))
  (property "Description" "" (at 187.96 139.7 0) (effects (font (size 1.27 1.27)) (hide yes)))
  (pin "1"))
 (text "TP19 to TP23, on the back: SWD, ground and 3.3 V for a borrowed probe."
  (exclude_from_sim no)
  (at 175.26 144.3 0)
  (effects (font (size 1.1 1.1)) (justify left top)))
 (embedded_fonts no))
